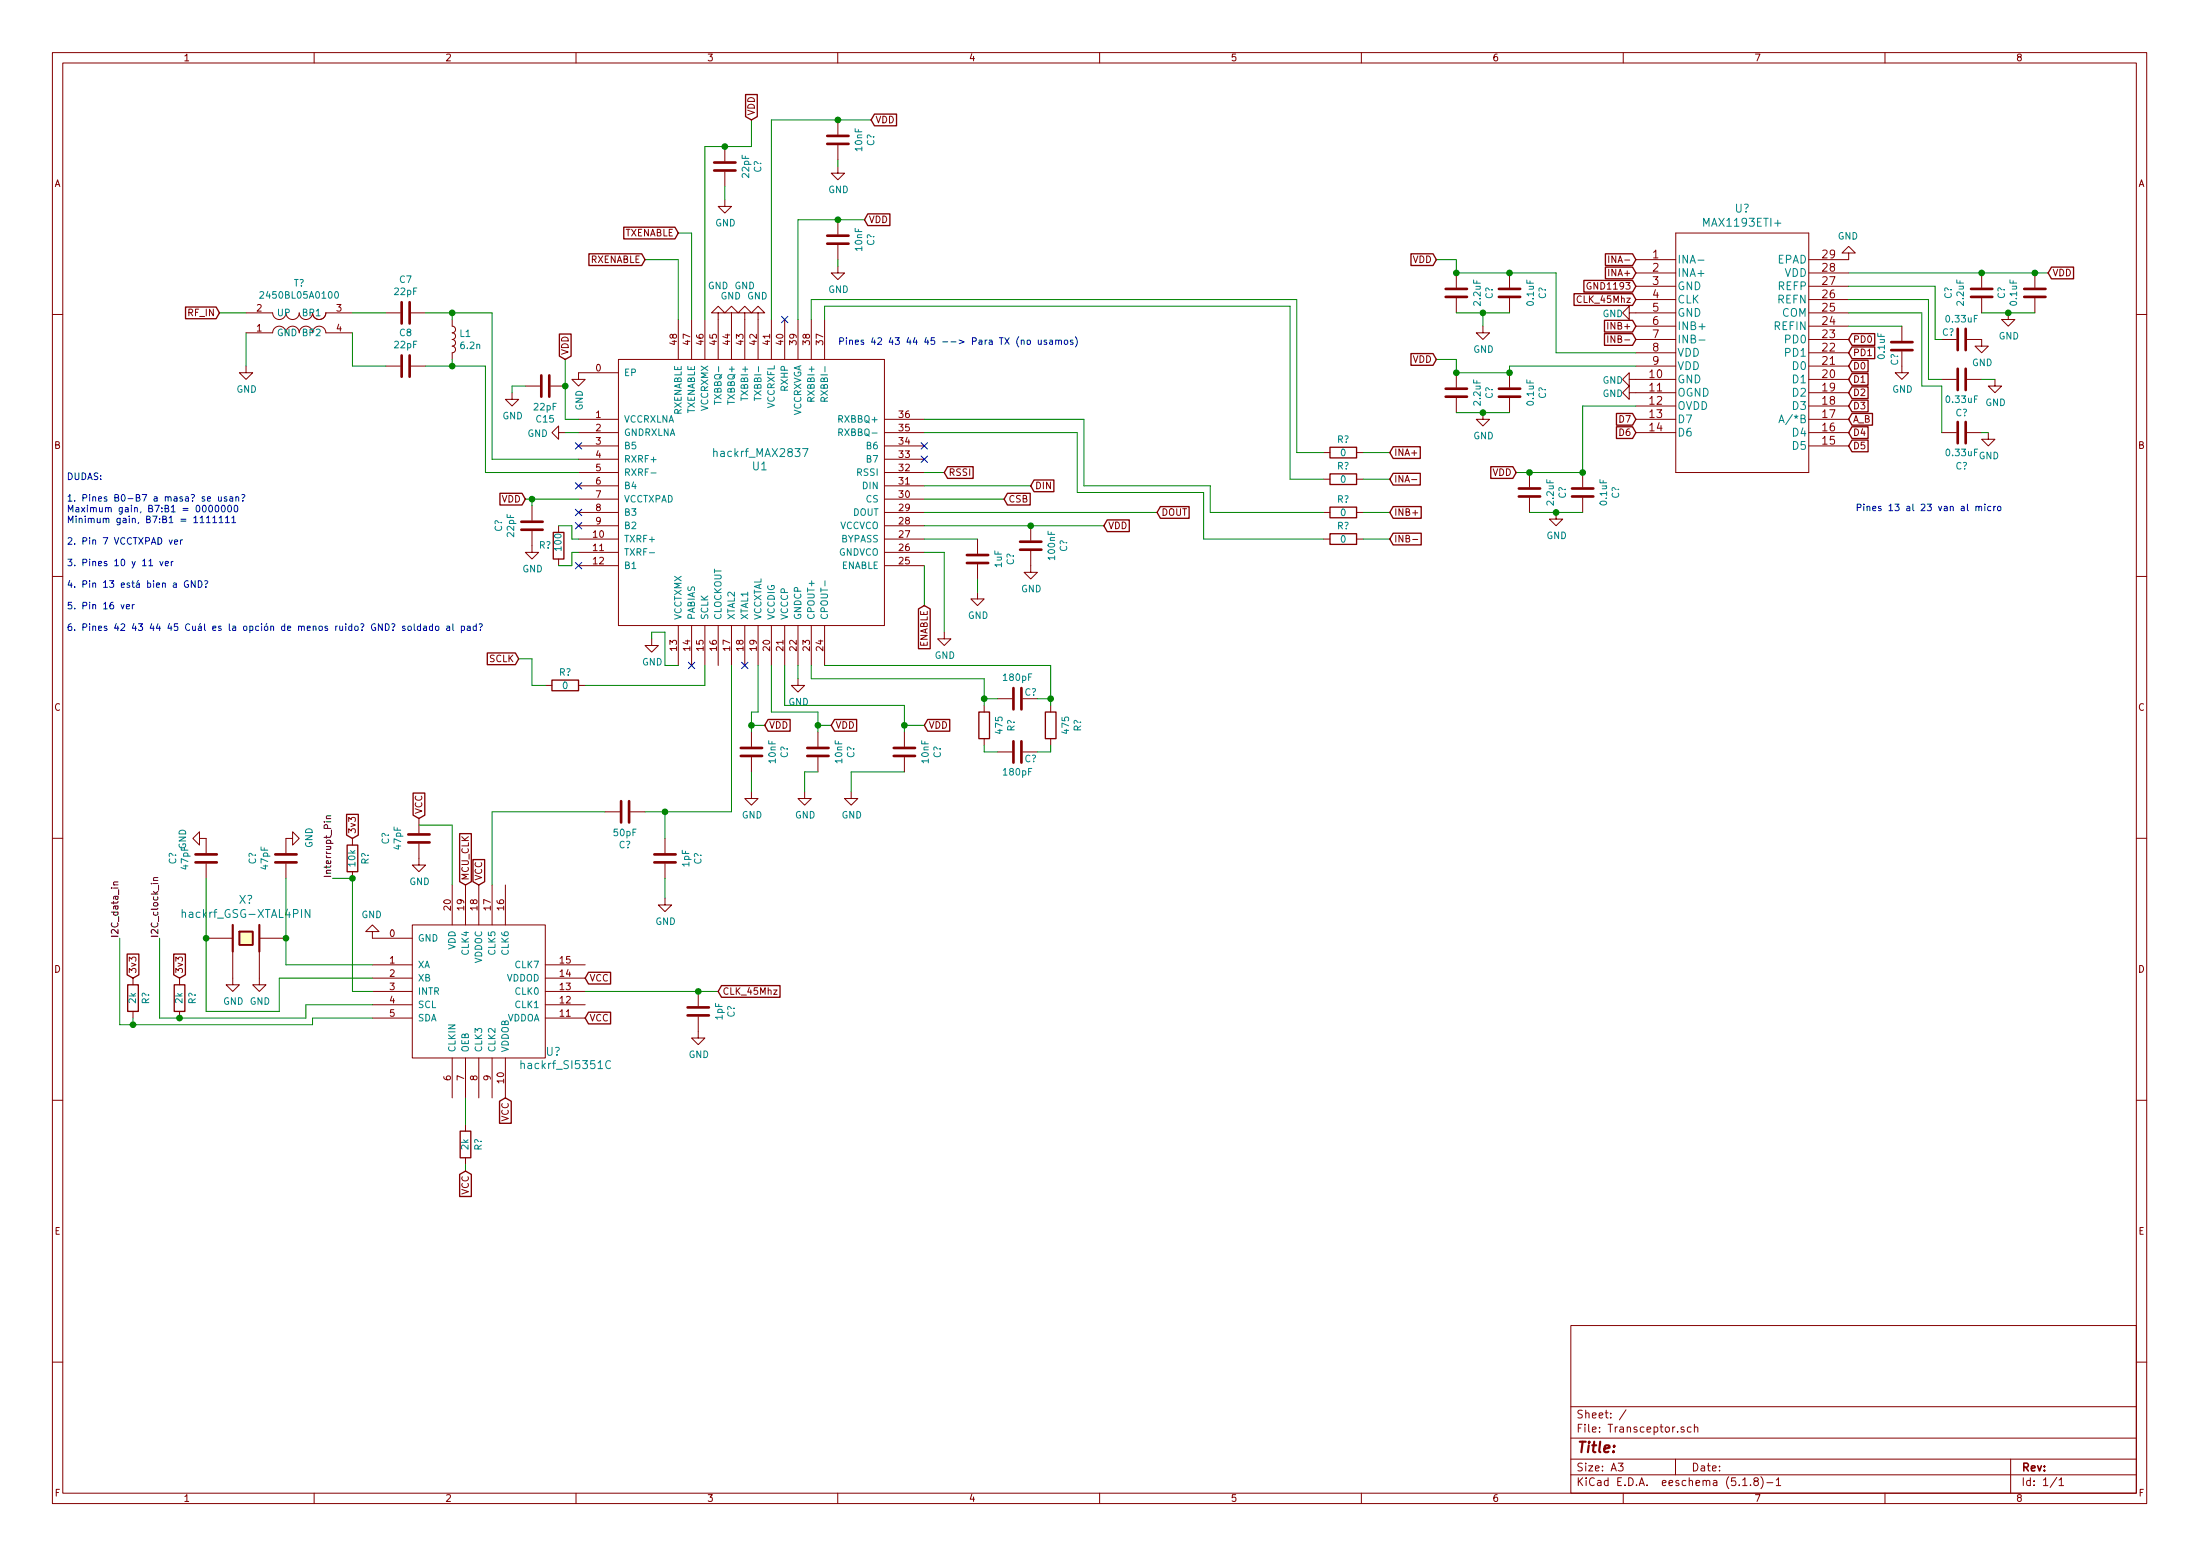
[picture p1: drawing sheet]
EESchema Schematic File Version 4
EELAYER 30 0
EELAYER END
$Descr A3 16535 11693
encoding utf-8
Sheet 1 1
Title ""
Date ""
Rev ""
Comp ""
Comment1 ""
Comment2 ""
Comment3 ""
Comment4 ""
$EndDescr
$Comp
L hackrf:hackrf_MAX2837 U1
U 1 1
P 5650 3700
F 0 "U1" H 5650 3900 60  0000 L CNN
F 1 "hackrf_MAX2837" H 5350 4000 60  0000 L CNN
F 2 "footprints:MAX2837ETM&plus_" H 5650 3700 60  0001 C CNN
F 3 "" H 5650 3700 60  0000 C CNN
	1    5650 3700
	1    0    0    -1  
$EndComp
Wire Wire Line
	4250 3150 4350 3150
$Comp
L power:GND #PWR0103
U 1 1
P 4250 3250
F 0 "#PWR0103" H 4250 3000 50  0001 C CNN
F 1 "GND" V 4255 3122 50  0000 R CNN
F 2 "" H 4250 3250 50  0001 C CNN
F 3 "" H 4250 3250 50  0001 C CNN
	1    4250 3250
	0    1    1    0   
$EndComp
Wire Wire Line
	4250 3250 4350 3250
$Comp
L power:GND #PWR0104
U 1 1
P 1850 2750
F 0 "#PWR0104" H 1850 2500 50  0001 C CNN
F 1 "GND" H 1855 2577 50  0000 C CNN
F 2 "" H 1850 2750 50  0001 C CNN
F 3 "" H 1850 2750 50  0001 C CNN
	1    1850 2750
	1    0    0    -1  
$EndComp
$Comp
L Device:C C7
U 1 1
P 3050 2350
F 0 "C7" V 2798 2350 50  0000 C CNN
F 1 "22pF" V 2889 2350 50  0000 C CNN
F 2 "" H 3088 2200 50  0001 C CNN
F 3 "~" H 3050 2350 50  0001 C CNN
	1    3050 2350
	0    1    1    0   
$EndComp
$Comp
L Device:C C8
U 1 1
P 3050 2750
F 0 "C8" V 2798 2750 50  0000 C CNN
F 1 "22pF" V 2889 2750 50  0000 C CNN
F 2 "" H 3088 2600 50  0001 C CNN
F 3 "~" H 3050 2750 50  0001 C CNN
	1    3050 2750
	0    1    1    0   
$EndComp
Wire Wire Line
	2650 2350 2900 2350
Wire Wire Line
	2650 2750 2900 2750
$Comp
L Device:L L1
U 1 1
P 3400 2550
F 0 "L1" H 3452 2596 50  0000 L CNN
F 1 "6.2n" H 3452 2505 50  0000 L CNN
F 2 "" H 3400 2550 50  0001 C CNN
F 3 "~" H 3400 2550 50  0001 C CNN
	1    3400 2550
	1    0    0    -1  
$EndComp
Wire Wire Line
	3400 2350 3700 2350
Wire Wire Line
	3200 2750 3400 2750
Wire Wire Line
	3400 2750 3400 2700
Wire Wire Line
	3400 2400 3400 2350
Wire Wire Line
	3400 2350 3200 2350
Connection ~ 3400 2350
Wire Wire Line
	3650 2750 3400 2750
Connection ~ 3400 2750
NoConn ~ 6950 3450
NoConn ~ 6950 3350
$Comp
L Device:C C15
U 1 1
P 4100 2900
F 0 "C15" V 3848 2900 50  0000 C CNN
F 1 "22pF" V 3939 2900 50  0000 C CNN
F 2 "" H 4138 2750 50  0001 C CNN
F 3 "~" H 4100 2900 50  0001 C CNN
	1    4100 2900
	0    -1   -1   0   
$EndComp
$Comp
L power:GND #PWR0111
U 1 1
P 3850 2950
F 0 "#PWR0111" H 3850 2700 50  0001 C CNN
F 1 "GND" H 3855 2777 50  0000 C CNN
F 2 "" H 3850 2950 50  0001 C CNN
F 3 "" H 3850 2950 50  0001 C CNN
	1    3850 2950
	1    0    0    -1  
$EndComp
Wire Wire Line
	3650 3550 4350 3550
Wire Wire Line
	3650 2750 3650 3550
Wire Wire Line
	3700 2350 3700 3450
Wire Wire Line
	3700 3450 4350 3450
Wire Wire Line
	3850 2950 3850 2900
Wire Wire Line
	3850 2900 3950 2900
Wire Wire Line
	4250 2900 4250 3150
$Comp
L Device:C C?
U 1 1
P 4000 3950
F 0 "C?" V 3748 3950 50  0000 C CNN
F 1 "22pF" V 3839 3950 50  0000 C CNN
F 2 "" H 4038 3800 50  0001 C CNN
F 3 "~" H 4000 3950 50  0001 C CNN
	1    4000 3950
	1    0    0    -1  
$EndComp
$Comp
L power:GND #PWR0107
U 1 1
P 4000 4100
F 0 "#PWR0107" H 4000 3850 50  0001 C CNN
F 1 "GND" H 4005 3927 50  0000 C CNN
F 2 "" H 4000 4100 50  0001 C CNN
F 3 "" H 4000 4100 50  0001 C CNN
	1    4000 4100
	1    0    0    -1  
$EndComp
$Comp
L Device:R R?
U 1 1
P 4250 5150
F 0 "R?" V 4150 5150 50  0000 C CNN
F 1 "0" V 4250 5150 50  0000 C CNN
F 2 "" V 4180 5150 50  0001 C CNN
F 3 "~" H 4250 5150 50  0001 C CNN
	1    4250 5150
	0    1    1    0   
$EndComp
Wire Wire Line
	4400 5150 5300 5150
Wire Wire Line
	5300 5150 5300 5000
Text GLabel 3900 4950 0    50   Input ~ 0
SCLK
Wire Wire Line
	3900 4950 4000 4950
Wire Wire Line
	4000 4950 4000 5150
Wire Wire Line
	4000 5150 4100 5150
$Comp
L Device:C C?
U 1 1
P 5000 6450
F 0 "C?" V 4748 6450 50  0000 C CNN
F 1 "1pF" V 4839 6450 50  0000 C CNN
F 2 "" H 5038 6300 50  0001 C CNN
F 3 "~" H 5000 6450 50  0001 C CNN
	1    5000 6450
	-1   0    0    1   
$EndComp
Wire Wire Line
	5500 5000 5500 6100
$Comp
L hackrf:hackrf_SI5351C U?
U 1 1
P 3600 7450
F 0 "U?" H 4100 7000 60  0000 L CNN
F 1 "hackrf_SI5351C" H 3900 6900 60  0000 L CNN
F 2 "" H 3600 7450 60  0000 C CNN
F 3 "" H 3600 7450 60  0000 C CNN
	1    3600 7450
	1    0    0    -1  
$EndComp
NoConn ~ 5600 5000
$Comp
L Device:C C?
U 1 1
P 5650 5650
F 0 "C?" V 5398 5650 50  0000 C CNN
F 1 "10nF" V 5489 5650 50  0000 C CNN
F 2 "" H 5688 5500 50  0001 C CNN
F 3 "~" H 5650 5650 50  0001 C CNN
	1    5650 5650
	-1   0    0    1   
$EndComp
Wire Wire Line
	5700 5350 5650 5350
Wire Wire Line
	5650 5350 5650 5450
$Comp
L power:GND #PWR0112
U 1 1
P 5650 5950
F 0 "#PWR0112" H 5650 5700 50  0001 C CNN
F 1 "GND" H 5655 5777 50  0000 C CNN
F 2 "" H 5650 5950 50  0001 C CNN
F 3 "" H 5650 5950 50  0001 C CNN
	1    5650 5950
	1    0    0    -1  
$EndComp
Wire Wire Line
	5650 5950 5650 5800
Text GLabel 5750 5450 2    50   Input ~ 0
VDD
Connection ~ 5650 5450
Wire Wire Line
	5650 5450 5650 5500
$Comp
L Device:C C?
U 1 1
P 6150 5650
F 0 "C?" V 5898 5650 50  0000 C CNN
F 1 "10nF" V 5989 5650 50  0000 C CNN
F 2 "" H 6188 5500 50  0001 C CNN
F 3 "~" H 6150 5650 50  0001 C CNN
	1    6150 5650
	-1   0    0    1   
$EndComp
$Comp
L power:GND #PWR0113
U 1 1
P 6050 5950
F 0 "#PWR0113" H 6050 5700 50  0001 C CNN
F 1 "GND" H 6055 5777 50  0000 C CNN
F 2 "" H 6050 5950 50  0001 C CNN
F 3 "" H 6050 5950 50  0001 C CNN
	1    6050 5950
	1    0    0    -1  
$EndComp
Text GLabel 6250 5450 2    50   Input ~ 0
VDD
Wire Wire Line
	6050 5800 6050 5950
Wire Wire Line
	5650 5450 5750 5450
Wire Wire Line
	6150 5500 6150 5450
Wire Wire Line
	6150 5350 5800 5350
Wire Wire Line
	6250 5450 6150 5450
Connection ~ 6150 5450
Wire Wire Line
	6150 5450 6150 5350
Wire Wire Line
	6150 5800 6050 5800
$Comp
L Device:C C?
U 1 1
P 6800 5650
F 0 "C?" V 6548 5650 50  0000 C CNN
F 1 "10nF" V 6639 5650 50  0000 C CNN
F 2 "" H 6838 5500 50  0001 C CNN
F 3 "~" H 6800 5650 50  0001 C CNN
	1    6800 5650
	-1   0    0    1   
$EndComp
Text GLabel 6950 5450 2    50   Input ~ 0
VDD
Wire Wire Line
	5900 5300 6800 5300
Wire Wire Line
	6800 5300 6800 5450
Wire Wire Line
	6950 5450 6800 5450
Connection ~ 6800 5450
Wire Wire Line
	6800 5450 6800 5500
$Comp
L power:GND #PWR0114
U 1 1
P 6400 5950
F 0 "#PWR0114" H 6400 5700 50  0001 C CNN
F 1 "GND" H 6405 5777 50  0000 C CNN
F 2 "" H 6400 5950 50  0001 C CNN
F 3 "" H 6400 5950 50  0001 C CNN
	1    6400 5950
	1    0    0    -1  
$EndComp
Wire Wire Line
	6400 5950 6400 5800
Wire Wire Line
	6400 5800 6800 5800
Wire Wire Line
	5900 5000 5900 5300
Wire Wire Line
	5800 5000 5800 5350
Wire Wire Line
	5700 5000 5700 5350
$Comp
L power:GND #PWR0115
U 1 1
P 6000 5100
F 0 "#PWR0115" H 6000 4850 50  0001 C CNN
F 1 "GND" H 6005 4927 50  0000 C CNN
F 2 "" H 6000 5100 50  0001 C CNN
F 3 "" H 6000 5100 50  0001 C CNN
	1    6000 5100
	1    0    0    -1  
$EndComp
Wire Wire Line
	6000 5100 6000 5000
$Comp
L Device:C C?
U 1 1
P 7650 5250
F 0 "C?" V 7600 5350 50  0000 C CNN
F 1 "180pF" V 7489 5250 50  0000 C CNN
F 2 "" H 7688 5100 50  0001 C CNN
F 3 "~" H 7650 5250 50  0001 C CNN
	1    7650 5250
	0    1    1    0   
$EndComp
$Comp
L Device:R R?
U 1 1
P 7400 5450
F 0 "R?" V 7193 5450 50  0000 C CNN
F 1 "475" V 7284 5450 50  0000 C CNN
F 2 "" V 7330 5450 50  0001 C CNN
F 3 "~" H 7400 5450 50  0001 C CNN
	1    7400 5450
	-1   0    0    1   
$EndComp
$Comp
L Device:R R?
U 1 1
P 7900 5450
F 0 "R?" V 7693 5450 50  0000 C CNN
F 1 "475" V 7784 5450 50  0000 C CNN
F 2 "" V 7830 5450 50  0001 C CNN
F 3 "~" H 7900 5450 50  0001 C CNN
	1    7900 5450
	-1   0    0    1   
$EndComp
$Comp
L Device:C C?
U 1 1
P 7650 5650
F 0 "C?" V 7700 5750 50  0000 C CNN
F 1 "180pF" V 7800 5650 50  0000 C CNN
F 2 "" H 7688 5500 50  0001 C CNN
F 3 "~" H 7650 5650 50  0001 C CNN
	1    7650 5650
	0    1    1    0   
$EndComp
Wire Wire Line
	7400 5300 7400 5250
Wire Wire Line
	7400 5250 7500 5250
Wire Wire Line
	7800 5250 7900 5250
Wire Wire Line
	7900 5250 7900 5300
Wire Wire Line
	7900 5600 7900 5650
Wire Wire Line
	7900 5650 7800 5650
Wire Wire Line
	7500 5650 7400 5650
Wire Wire Line
	7400 5650 7400 5600
Wire Wire Line
	6200 5000 7900 5000
Wire Wire Line
	7900 5000 7900 5250
Connection ~ 7900 5250
Wire Wire Line
	6100 5000 6100 5100
Wire Wire Line
	6100 5100 7400 5100
Wire Wire Line
	7400 5100 7400 5250
Connection ~ 7400 5250
Text GLabel 6950 4550 3    50   Input ~ 0
ENABLE
Wire Wire Line
	6950 4550 6950 4250
$Comp
L power:GND #PWR0116
U 1 1
P 7100 4750
F 0 "#PWR0116" H 7100 4500 50  0001 C CNN
F 1 "GND" H 7105 4577 50  0000 C CNN
F 2 "" H 7100 4750 50  0001 C CNN
F 3 "" H 7100 4750 50  0001 C CNN
	1    7100 4750
	1    0    0    -1  
$EndComp
Wire Wire Line
	7100 4750 7100 4150
Wire Wire Line
	7100 4150 6950 4150
$Comp
L Device:C C?
U 1 1
P 7350 4200
F 0 "C?" V 7098 4200 50  0000 C CNN
F 1 "1uF" V 7189 4200 50  0000 C CNN
F 2 "" H 7388 4050 50  0001 C CNN
F 3 "~" H 7350 4200 50  0001 C CNN
	1    7350 4200
	-1   0    0    1   
$EndComp
Wire Wire Line
	7350 4050 6950 4050
$Comp
L power:GND #PWR0117
U 1 1
P 7350 4450
F 0 "#PWR0117" H 7350 4200 50  0001 C CNN
F 1 "GND" H 7355 4277 50  0000 C CNN
F 2 "" H 7350 4450 50  0001 C CNN
F 3 "" H 7350 4450 50  0001 C CNN
	1    7350 4450
	1    0    0    -1  
$EndComp
Wire Wire Line
	7350 4450 7350 4350
$Comp
L Device:C C?
U 1 1
P 7750 4100
F 0 "C?" V 7498 4100 50  0000 C CNN
F 1 "100nF" V 7589 4100 50  0000 C CNN
F 2 "" H 7788 3950 50  0001 C CNN
F 3 "~" H 7750 4100 50  0001 C CNN
	1    7750 4100
	-1   0    0    1   
$EndComp
$Comp
L power:GND #PWR0119
U 1 1
P 7750 4250
F 0 "#PWR0119" H 7750 4000 50  0001 C CNN
F 1 "GND" H 7755 4077 50  0000 C CNN
F 2 "" H 7750 4250 50  0001 C CNN
F 3 "" H 7750 4250 50  0001 C CNN
	1    7750 4250
	1    0    0    -1  
$EndComp
Text GLabel 8300 3950 2    50   Input ~ 0
VDD
Text GLabel 8700 3850 2    50   Input ~ 0
DOUT
Text GLabel 7550 3750 2    50   Input ~ 0
CSB
Text GLabel 7750 3650 2    50   Input ~ 0
DIN
Text GLabel 7100 3550 2    50   Input ~ 0
RSSI
$Comp
L Device:R R?
U 1 1
P 10100 3850
F 0 "R?" V 10000 3850 50  0000 C CNN
F 1 "0" V 10100 3850 50  0000 C CNN
F 2 "" V 10030 3850 50  0001 C CNN
F 3 "~" H 10100 3850 50  0001 C CNN
	1    10100 3850
	0    1    1    0   
$EndComp
$Comp
L Device:R R?
U 1 1
P 10100 4050
F 0 "R?" V 10000 4050 50  0000 C CNN
F 1 "0" V 10100 4050 50  0000 C CNN
F 2 "" V 10030 4050 50  0001 C CNN
F 3 "~" H 10100 4050 50  0001 C CNN
	1    10100 4050
	0    1    1    0   
$EndComp
Wire Wire Line
	6950 3250 8100 3250
Wire Wire Line
	8100 3250 8100 3700
Wire Wire Line
	8100 3700 9050 3700
Wire Wire Line
	9050 3700 9050 4050
Wire Wire Line
	9050 4050 9950 4050
Wire Wire Line
	9950 3850 9100 3850
Wire Wire Line
	9100 3850 9100 3650
Wire Wire Line
	9100 3650 8150 3650
Wire Wire Line
	8150 3650 8150 3150
Wire Wire Line
	8150 3150 6950 3150
$Comp
L Device:R R?
U 1 1
P 10100 3600
F 0 "R?" V 10000 3600 50  0000 C CNN
F 1 "0" V 10100 3600 50  0000 C CNN
F 2 "" V 10030 3600 50  0001 C CNN
F 3 "~" H 10100 3600 50  0001 C CNN
	1    10100 3600
	0    1    1    0   
$EndComp
$Comp
L Device:R R?
U 1 1
P 10100 3400
F 0 "R?" V 10000 3400 50  0000 C CNN
F 1 "0" V 10100 3400 50  0000 C CNN
F 2 "" V 10030 3400 50  0001 C CNN
F 3 "~" H 10100 3400 50  0001 C CNN
	1    10100 3400
	0    1    1    0   
$EndComp
Wire Wire Line
	9950 3400 9750 3400
Wire Wire Line
	9750 3400 9750 2250
Wire Wire Line
	9750 2250 6100 2250
Wire Wire Line
	6100 2250 6100 2400
Wire Wire Line
	6200 2400 6200 2300
Wire Wire Line
	6200 2300 9700 2300
Wire Wire Line
	9700 2300 9700 3600
Wire Wire Line
	9700 3600 9950 3600
$Comp
L Device:C C?
U 1 1
P 6300 1800
F 0 "C?" V 6048 1800 50  0000 C CNN
F 1 "10nF" V 6139 1800 50  0000 C CNN
F 2 "" H 6338 1650 50  0001 C CNN
F 3 "~" H 6300 1800 50  0001 C CNN
	1    6300 1800
	-1   0    0    1   
$EndComp
$Comp
L power:GND #PWR0120
U 1 1
P 6300 2000
F 0 "#PWR0120" H 6300 1750 50  0001 C CNN
F 1 "GND" H 6305 1827 50  0000 C CNN
F 2 "" H 6300 2000 50  0001 C CNN
F 3 "" H 6300 2000 50  0001 C CNN
	1    6300 2000
	1    0    0    -1  
$EndComp
Wire Wire Line
	6300 2000 6300 1950
Wire Wire Line
	6000 2400 6000 1650
Wire Wire Line
	6000 1650 6300 1650
Text GLabel 6500 1650 2    50   Input ~ 0
VDD
Wire Wire Line
	6500 1650 6300 1650
Connection ~ 6300 1650
Text GLabel 6550 900  2    50   Input ~ 0
VDD
$Comp
L Device:C C?
U 1 1
P 6300 1050
F 0 "C?" V 6048 1050 50  0000 C CNN
F 1 "10nF" V 6139 1050 50  0000 C CNN
F 2 "" H 6338 900 50  0001 C CNN
F 3 "~" H 6300 1050 50  0001 C CNN
	1    6300 1050
	-1   0    0    1   
$EndComp
$Comp
L power:GND #PWR0121
U 1 1
P 6300 1250
F 0 "#PWR0121" H 6300 1000 50  0001 C CNN
F 1 "GND" H 6305 1077 50  0000 C CNN
F 2 "" H 6300 1250 50  0001 C CNN
F 3 "" H 6300 1250 50  0001 C CNN
	1    6300 1250
	1    0    0    -1  
$EndComp
Wire Wire Line
	6300 1250 6300 1200
Wire Wire Line
	6300 900  6550 900 
Wire Wire Line
	6300 900  5800 900 
Wire Wire Line
	5800 900  5800 2400
Connection ~ 6300 900 
Text Notes 6300 2600 0    50   ~ 0
Pines 42 43 44 45 --> Para TX (no usamos)
$Comp
L Device:C C?
U 1 1
P 5450 1250
F 0 "C?" V 5198 1250 50  0000 C CNN
F 1 "22pF" V 5289 1250 50  0000 C CNN
F 2 "" H 5488 1100 50  0001 C CNN
F 3 "~" H 5450 1250 50  0001 C CNN
	1    5450 1250
	-1   0    0    1   
$EndComp
$Comp
L power:GND #PWR0122
U 1 1
P 5450 1500
F 0 "#PWR0122" H 5450 1250 50  0001 C CNN
F 1 "GND" H 5455 1327 50  0000 C CNN
F 2 "" H 5450 1500 50  0001 C CNN
F 3 "" H 5450 1500 50  0001 C CNN
	1    5450 1500
	1    0    0    -1  
$EndComp
Wire Wire Line
	5450 1500 5450 1400
Text GLabel 5650 900  1    50   Input ~ 0
VDD
Wire Wire Line
	5650 900  5650 1100
Wire Wire Line
	5650 1100 5450 1100
Wire Wire Line
	5450 1100 5300 1100
Connection ~ 5450 1100
Text GLabel 5100 1750 0    50   Input ~ 0
TXENABLE
Text GLabel 4850 1950 0    50   Input ~ 0
RXENABLE
Wire Wire Line
	5100 1750 5200 1750
Wire Wire Line
	5200 1750 5200 2400
Wire Wire Line
	4850 1950 5100 1950
Wire Wire Line
	5100 1950 5100 2400
Text GLabel 1650 2350 0    50   Input ~ 0
RF_IN
$Comp
L MAX1193:MAX1193ETI+ U?
U 1 1
P 12300 1950
F 0 "U?" H 13100 2337 60  0000 C CNN
F 1 "MAX1193ETI+" H 13100 2231 60  0000 C CNN
F 2 "max1193pretty:MAX1193ETI&plus_T" H 13100 2190 60  0001 C CNN
F 3 "" H 12300 1950 60  0000 C CNN
	1    12300 1950
	1    0    0    -1  
$EndComp
Text GLabel 10450 3400 2    50   Input ~ 0
INA+
Text GLabel 10450 3600 2    50   Input ~ 0
INA-
Text GLabel 10450 3850 2    50   Input ~ 0
INB+
Text GLabel 10450 4050 2    50   Input ~ 0
INB-
Wire Wire Line
	10450 3400 10250 3400
Wire Wire Line
	10450 3600 10250 3600
Wire Wire Line
	10450 3850 10250 3850
Wire Wire Line
	10450 4050 10250 4050
Text GLabel 12300 1950 0    50   Input ~ 0
INA-
Text GLabel 12300 2050 0    50   Input ~ 0
INA+
Text GLabel 12300 2550 0    50   Input ~ 0
INB-
Text GLabel 12300 2450 0    50   Input ~ 0
INB+
Text GLabel 12300 2150 0    50   Input ~ 0
GND1193
Wire Wire Line
	10950 1950 10950 2050
Wire Wire Line
	10800 1950 10950 1950
Text GLabel 10800 1950 0    50   Input ~ 0
VDD
Wire Wire Line
	11150 2350 10950 2350
Wire Wire Line
	11150 2450 11150 2350
$Comp
L power:GND #PWR?
U 1 1
P 11150 2450
F 0 "#PWR?" H 11150 2200 50  0001 C CNN
F 1 "GND" H 11155 2277 50  0000 C CNN
F 2 "" H 11150 2450 50  0001 C CNN
F 3 "" H 11150 2450 50  0001 C CNN
	1    11150 2450
	1    0    0    -1  
$EndComp
Connection ~ 11150 2350
Wire Wire Line
	11350 2350 11150 2350
Wire Wire Line
	11350 2050 10950 2050
$Comp
L Device:C C?
U 1 1
P 11350 2200
F 0 "C?" V 11098 2200 50  0000 C CNN
F 1 "0.1uF" V 11189 2200 50  0000 C CNN
F 2 "" H 11388 2050 50  0001 C CNN
F 3 "~" H 11350 2200 50  0001 C CNN
	1    11350 2200
	-1   0    0    1   
$EndComp
Connection ~ 10950 2050
$Comp
L Device:C C?
U 1 1
P 10950 2200
F 0 "C?" V 10698 2200 50  0000 C CNN
F 1 "2.2uF" V 10789 2200 50  0000 C CNN
F 2 "" H 10988 2050 50  0001 C CNN
F 3 "~" H 10950 2200 50  0001 C CNN
	1    10950 2200
	-1   0    0    1   
$EndComp
Wire Wire Line
	12300 2650 11700 2650
Wire Wire Line
	11700 2650 11700 2050
Wire Wire Line
	11700 2050 11350 2050
Connection ~ 11350 2050
$Comp
L Device:C C?
U 1 1
P 10950 2950
F 0 "C?" V 10698 2950 50  0000 C CNN
F 1 "2.2uF" V 10789 2950 50  0000 C CNN
F 2 "" H 10988 2800 50  0001 C CNN
F 3 "~" H 10950 2950 50  0001 C CNN
	1    10950 2950
	-1   0    0    1   
$EndComp
$Comp
L Device:C C?
U 1 1
P 11350 2950
F 0 "C?" V 11098 2950 50  0000 C CNN
F 1 "0.1uF" V 11189 2950 50  0000 C CNN
F 2 "" H 11388 2800 50  0001 C CNN
F 3 "~" H 11350 2950 50  0001 C CNN
	1    11350 2950
	-1   0    0    1   
$EndComp
$Comp
L power:GND #PWR?
U 1 1
P 11150 3100
F 0 "#PWR?" H 11150 2850 50  0001 C CNN
F 1 "GND" H 11155 2927 50  0000 C CNN
F 2 "" H 11150 3100 50  0001 C CNN
F 3 "" H 11150 3100 50  0001 C CNN
	1    11150 3100
	1    0    0    -1  
$EndComp
Wire Wire Line
	10950 3100 11150 3100
Connection ~ 11150 3100
Wire Wire Line
	11150 3100 11350 3100
Wire Wire Line
	10950 2800 11350 2800
Text GLabel 10800 2700 0    50   Input ~ 0
VDD
Wire Wire Line
	10800 2700 10950 2700
Wire Wire Line
	10950 2700 10950 2800
Connection ~ 10950 2800
Wire Wire Line
	11350 2800 11350 2750
Wire Wire Line
	11350 2750 12300 2750
Connection ~ 11350 2800
Wire Wire Line
	11900 3550 11900 3050
Wire Wire Line
	11700 3850 11900 3850
Connection ~ 11700 3850
Wire Wire Line
	11500 3850 11700 3850
Wire Wire Line
	11500 3550 11900 3550
Connection ~ 11500 3550
Wire Wire Line
	11400 3550 11500 3550
$Comp
L power:GND #PWR?
U 1 1
P 11700 3850
F 0 "#PWR?" H 11700 3600 50  0001 C CNN
F 1 "GND" H 11705 3677 50  0000 C CNN
F 2 "" H 11700 3850 50  0001 C CNN
F 3 "" H 11700 3850 50  0001 C CNN
	1    11700 3850
	1    0    0    -1  
$EndComp
$Comp
L Device:C C?
U 1 1
P 11500 3700
F 0 "C?" V 11248 3700 50  0000 C CNN
F 1 "2.2uF" V 11339 3700 50  0000 C CNN
F 2 "" H 11538 3550 50  0001 C CNN
F 3 "~" H 11500 3700 50  0001 C CNN
	1    11500 3700
	-1   0    0    1   
$EndComp
Text GLabel 11400 3550 0    50   Input ~ 0
VDD
Wire Wire Line
	11900 3050 12300 3050
Text GLabel 15400 2050 2    50   Input ~ 0
VDD
Connection ~ 11900 3550
$Comp
L Device:C C?
U 1 1
P 11900 3700
F 0 "C?" V 11648 3700 50  0000 C CNN
F 1 "0.1uF" V 11739 3700 50  0000 C CNN
F 2 "" H 11938 3550 50  0001 C CNN
F 3 "~" H 11900 3700 50  0001 C CNN
	1    11900 3700
	-1   0    0    1   
$EndComp
$Comp
L Device:C C?
U 1 1
P 15300 2200
F 0 "C?" V 15048 2200 50  0000 C CNN
F 1 "0.1uF" V 15139 2200 50  0000 C CNN
F 2 "" H 15338 2050 50  0001 C CNN
F 3 "~" H 15300 2200 50  0001 C CNN
	1    15300 2200
	1    0    0    -1  
$EndComp
$Comp
L Device:C C?
U 1 1
P 14900 2200
F 0 "C?" V 14648 2200 50  0000 C CNN
F 1 "2.2uF" V 14739 2200 50  0000 C CNN
F 2 "" H 14938 2050 50  0001 C CNN
F 3 "~" H 14900 2200 50  0001 C CNN
	1    14900 2200
	1    0    0    -1  
$EndComp
Wire Wire Line
	14900 2050 15300 2050
Connection ~ 15300 2050
Wire Wire Line
	15300 2050 15400 2050
Wire Wire Line
	14900 2350 15100 2350
$Comp
L power:GND #PWR?
U 1 1
P 15100 2350
F 0 "#PWR?" H 15100 2100 50  0001 C CNN
F 1 "GND" H 15105 2177 50  0000 C CNN
F 2 "" H 15100 2350 50  0001 C CNN
F 3 "" H 15100 2350 50  0001 C CNN
	1    15100 2350
	1    0    0    -1  
$EndComp
Connection ~ 15100 2350
Wire Wire Line
	15100 2350 15300 2350
Wire Wire Line
	14900 2050 13900 2050
Connection ~ 14900 2050
$Comp
L Device:C C?
U 1 1
P 14750 2550
F 0 "C?" V 14800 2650 50  0000 C CNN
F 1 "0.33uF" V 14900 2550 50  0000 C CNN
F 2 "" H 14788 2400 50  0001 C CNN
F 3 "~" H 14750 2550 50  0001 C CNN
	1    14750 2550
	0    -1   -1   0   
$EndComp
$Comp
L Device:C C?
U 1 1
P 14750 2850
F 0 "C?" V 15000 2850 50  0000 C CNN
F 1 "0.33uF" V 14900 2850 50  0000 C CNN
F 2 "" H 14788 2700 50  0001 C CNN
F 3 "~" H 14750 2850 50  0001 C CNN
	1    14750 2850
	0    1    1    0   
$EndComp
$Comp
L power:GND #PWR?
U 1 1
P 14900 2550
F 0 "#PWR?" H 14900 2300 50  0001 C CNN
F 1 "GND" H 14905 2377 50  0000 C CNN
F 2 "" H 14900 2550 50  0001 C CNN
F 3 "" H 14900 2550 50  0001 C CNN
	1    14900 2550
	1    0    0    -1  
$EndComp
$Comp
L power:GND #PWR?
U 1 1
P 15000 2850
F 0 "#PWR?" H 15000 2600 50  0001 C CNN
F 1 "GND" H 15005 2677 50  0000 C CNN
F 2 "" H 15000 2850 50  0001 C CNN
F 3 "" H 15000 2850 50  0001 C CNN
	1    15000 2850
	1    0    0    -1  
$EndComp
Wire Wire Line
	14550 2150 13900 2150
Wire Wire Line
	14500 2250 13900 2250
Wire Wire Line
	14550 2150 14550 2550
Wire Wire Line
	14550 2550 14600 2550
Wire Wire Line
	15000 2850 14900 2850
Wire Wire Line
	14600 2850 14500 2850
Wire Wire Line
	14500 2850 14500 2250
$Comp
L Device:C C?
U 1 1
P 14750 3250
F 0 "C?" V 15000 3250 50  0000 C CNN
F 1 "0.33uF" V 14900 3250 50  0000 C CNN
F 2 "" H 14788 3100 50  0001 C CNN
F 3 "~" H 14750 3250 50  0001 C CNN
	1    14750 3250
	0    1    1    0   
$EndComp
$Comp
L power:GND #PWR?
U 1 1
P 14950 3250
F 0 "#PWR?" H 14950 3000 50  0001 C CNN
F 1 "GND" H 14955 3077 50  0000 C CNN
F 2 "" H 14950 3250 50  0001 C CNN
F 3 "" H 14950 3250 50  0001 C CNN
	1    14950 3250
	1    0    0    -1  
$EndComp
Wire Wire Line
	14950 3250 14900 3250
Wire Wire Line
	14600 3250 14600 2900
Wire Wire Line
	14600 2900 14450 2900
Wire Wire Line
	14450 2900 14450 2350
Wire Wire Line
	14450 2350 13900 2350
Text Notes 13950 3850 0    50   ~ 0
Pines 13 al 23 van al micro
Text GLabel 12300 2250 0    50   Input ~ 0
CLK_45Mhz
$Comp
L hackrf:hackrf_GSG-XTAL4PIN X?
U 1 1
P 1850 7050
F 0 "X?" H 1850 7342 60  0000 C CNN
F 1 "hackrf_GSG-XTAL4PIN" H 1850 7236 60  0000 C CNN
F 2 "" H 1850 7050 60  0000 C CNN
F 3 "" H 1850 7050 60  0000 C CNN
	1    1850 7050
	1    0    0    -1  
$EndComp
$Comp
L power:GND #PWR?
U 1 1
P 1550 6300
F 0 "#PWR?" H 1550 6050 50  0001 C CNN
F 1 "GND" H 1555 6127 50  0000 C CNN
F 2 "" H 1550 6300 50  0001 C CNN
F 3 "" H 1550 6300 50  0001 C CNN
	1    1550 6300
	0    1    1    0   
$EndComp
$Comp
L power:GND #PWR?
U 1 1
P 2150 6300
F 0 "#PWR?" H 2150 6050 50  0001 C CNN
F 1 "GND" H 2155 6127 50  0000 C CNN
F 2 "" H 2150 6300 50  0001 C CNN
F 3 "" H 2150 6300 50  0001 C CNN
	1    2150 6300
	0    -1   -1   0   
$EndComp
$Comp
L power:GND #PWR?
U 1 1
P 1750 7350
F 0 "#PWR?" H 1750 7100 50  0001 C CNN
F 1 "GND" H 1755 7177 50  0000 C CNN
F 2 "" H 1750 7350 50  0001 C CNN
F 3 "" H 1750 7350 50  0001 C CNN
	1    1750 7350
	1    0    0    -1  
$EndComp
$Comp
L power:GND #PWR?
U 1 1
P 1950 7350
F 0 "#PWR?" H 1950 7100 50  0001 C CNN
F 1 "GND" H 1955 7177 50  0000 C CNN
F 2 "" H 1950 7350 50  0001 C CNN
F 3 "" H 1950 7350 50  0001 C CNN
	1    1950 7350
	1    0    0    -1  
$EndComp
Wire Wire Line
	2150 7050 2150 7250
Wire Wire Line
	2150 7250 2800 7250
Wire Wire Line
	1550 7050 1550 7600
Wire Wire Line
	1550 7600 2100 7600
Wire Wire Line
	2100 7600 2100 7350
Wire Wire Line
	2100 7350 2800 7350
$Comp
L Device:C C?
U 1 1
P 1550 6450
F 0 "C?" V 1298 6450 50  0000 C CNN
F 1 "47pF" V 1389 6450 50  0000 C CNN
F 2 "" H 1588 6300 50  0001 C CNN
F 3 "~" H 1550 6450 50  0001 C CNN
	1    1550 6450
	1    0    0    -1  
$EndComp
$Comp
L Device:C C?
U 1 1
P 2150 6450
F 0 "C?" V 1898 6450 50  0000 C CNN
F 1 "47pF" V 1989 6450 50  0000 C CNN
F 2 "" H 2188 6300 50  0001 C CNN
F 3 "~" H 2150 6450 50  0001 C CNN
	1    2150 6450
	1    0    0    -1  
$EndComp
Wire Wire Line
	1550 6600 1550 7050
Connection ~ 1550 7050
Wire Wire Line
	2150 6600 2150 7050
Connection ~ 2150 7050
$Comp
L Device:R R?
U 1 1
P 1000 7500
F 0 "R?" V 900 7500 50  0000 C CNN
F 1 "2k" V 1000 7500 50  0000 C CNN
F 2 "" V 930 7500 50  0001 C CNN
F 3 "~" H 1000 7500 50  0001 C CNN
	1    1000 7500
	-1   0    0    1   
$EndComp
$Comp
L Device:R R?
U 1 1
P 1350 7500
F 0 "R?" V 1250 7500 50  0000 C CNN
F 1 "2k" V 1350 7500 50  0000 C CNN
F 2 "" V 1280 7500 50  0001 C CNN
F 3 "~" H 1350 7500 50  0001 C CNN
	1    1350 7500
	-1   0    0    1   
$EndComp
Text GLabel 1000 7350 1    50   Input ~ 0
3v3
Text GLabel 1350 7350 1    50   Input ~ 0
3v3
Wire Wire Line
	1350 7650 2300 7650
Wire Wire Line
	2300 7650 2300 7550
Wire Wire Line
	2300 7550 2800 7550
Wire Wire Line
	1000 7650 1000 7700
Wire Wire Line
	1000 7700 2350 7700
Wire Wire Line
	2350 7700 2350 7650
Wire Wire Line
	2350 7650 2800 7650
Text Label 1200 7050 1    50   ~ 0
I2C_clock_in
Text Label 900  7050 1    50   ~ 0
I2C_data_in
Wire Wire Line
	1200 7050 1200 7650
Wire Wire Line
	1200 7650 1350 7650
Connection ~ 1350 7650
Wire Wire Line
	900  7050 900  7700
Wire Wire Line
	900  7700 1000 7700
Connection ~ 1000 7700
$Comp
L Device:R R?
U 1 1
P 2650 6450
F 0 "R?" V 2550 6450 50  0000 C CNN
F 1 "10k" V 2650 6450 50  0000 C CNN
F 2 "" V 2580 6450 50  0001 C CNN
F 3 "~" H 2650 6450 50  0001 C CNN
	1    2650 6450
	-1   0    0    1   
$EndComp
Text Label 2500 6600 1    50   ~ 0
Interrupt_Pin
Wire Wire Line
	2500 6600 2650 6600
Text GLabel 2650 6300 1    50   Input ~ 0
3v3
Wire Wire Line
	2650 6600 2650 7450
Wire Wire Line
	2650 7450 2800 7450
Connection ~ 2650 6600
$Comp
L Device:R R?
U 1 1
P 3500 8600
F 0 "R?" V 3400 8600 50  0000 C CNN
F 1 "2k" V 3500 8600 50  0000 C CNN
F 2 "" V 3430 8600 50  0001 C CNN
F 3 "~" H 3500 8600 50  0001 C CNN
	1    3500 8600
	-1   0    0    1   
$EndComp
Wire Wire Line
	3500 8450 3500 8250
Text GLabel 3500 8800 3    50   Input ~ 0
VCC
Wire Wire Line
	3500 8800 3500 8750
Text GLabel 3800 8250 3    50   Input ~ 0
VCC
Text GLabel 4400 7650 2    50   Input ~ 0
VCC
Text GLabel 4400 7350 2    50   Input ~ 0
VCC
Text GLabel 3150 6150 1    50   Input ~ 0
VCC
$Comp
L Device:C C?
U 1 1
P 3150 6300
F 0 "C?" V 2898 6300 50  0000 C CNN
F 1 "47pF" V 2989 6300 50  0000 C CNN
F 2 "" H 3188 6150 50  0001 C CNN
F 3 "~" H 3150 6300 50  0001 C CNN
	1    3150 6300
	1    0    0    -1  
$EndComp
$Comp
L power:GND #PWR?
U 1 1
P 3150 6450
F 0 "#PWR?" H 3150 6200 50  0001 C CNN
F 1 "GND" H 3155 6277 50  0000 C CNN
F 2 "" H 3150 6450 50  0001 C CNN
F 3 "" H 3150 6450 50  0001 C CNN
	1    3150 6450
	1    0    0    -1  
$EndComp
Wire Wire Line
	3150 6200 3400 6200
Wire Wire Line
	3400 6200 3400 6650
Text GLabel 3500 6650 1    50   Input ~ 0
MCU_CLK
Text GLabel 3600 6650 1    50   Input ~ 0
VCC
$Comp
L Device:C C?
U 1 1
P 5250 7600
F 0 "C?" V 4998 7600 50  0000 C CNN
F 1 "1pF" V 5089 7600 50  0000 C CNN
F 2 "" H 5288 7450 50  0001 C CNN
F 3 "~" H 5250 7600 50  0001 C CNN
	1    5250 7600
	-1   0    0    1   
$EndComp
$Comp
L power:GND #PWR?
U 1 1
P 5250 7750
F 0 "#PWR?" H 5250 7500 50  0001 C CNN
F 1 "GND" H 5255 7577 50  0000 C CNN
F 2 "" H 5250 7750 50  0001 C CNN
F 3 "" H 5250 7750 50  0001 C CNN
	1    5250 7750
	1    0    0    -1  
$EndComp
Text GLabel 5400 7450 2    50   Input ~ 0
CLK_45Mhz
Wire Wire Line
	5400 7450 5250 7450
Connection ~ 5250 7450
$Comp
L power:GND #PWR?
U 1 1
P 2800 7050
F 0 "#PWR?" H 2800 6800 50  0001 C CNN
F 1 "GND" H 2805 6877 50  0000 C CNN
F 2 "" H 2800 7050 50  0001 C CNN
F 3 "" H 2800 7050 50  0001 C CNN
	1    2800 7050
	-1   0    0    1   
$EndComp
$Comp
L power:GND #PWR?
U 1 1
P 4350 2800
F 0 "#PWR?" H 4350 2550 50  0001 C CNN
F 1 "GND" V 4355 2672 50  0000 R CNN
F 2 "" H 4350 2800 50  0001 C CNN
F 3 "" H 4350 2800 50  0001 C CNN
	1    4350 2800
	1    0    0    -1  
$EndComp
NoConn ~ 4350 3350
NoConn ~ 4350 3650
NoConn ~ 4350 3850
NoConn ~ 4350 3950
Text GLabel 3950 3750 0    50   Input ~ 0
VDD
NoConn ~ 4350 4250
Text GLabel 4250 2700 1    50   Input ~ 0
VDD
Wire Wire Line
	4250 2700 4250 2900
Connection ~ 4250 2900
Wire Wire Line
	3950 3750 4000 3750
Wire Wire Line
	4000 3800 4000 3750
Connection ~ 4000 3750
Wire Wire Line
	4000 3750 4350 3750
$Comp
L Device:R R?
U 1 1
P 4200 4100
F 0 "R?" H 4350 4100 50  0000 R CNN
F 1 "100" V 4200 4150 50  0000 R CNN
F 2 "" V 4130 4100 50  0001 C CNN
F 3 "~" H 4200 4100 50  0001 C CNN
	1    4200 4100
	-1   0    0    1   
$EndComp
Wire Wire Line
	4300 3950 4300 4050
Wire Wire Line
	4300 4050 4350 4050
Wire Wire Line
	4200 3950 4300 3950
Wire Wire Line
	4350 4150 4300 4150
Wire Wire Line
	4300 4150 4300 4250
Wire Wire Line
	4300 4250 4200 4250
$Comp
L power:GND #PWR?
U 1 1
P 4900 4800
F 0 "#PWR?" H 4900 4550 50  0001 C CNN
F 1 "GND" H 4905 4627 50  0000 C CNN
F 2 "" H 4900 4800 50  0001 C CNN
F 3 "" H 4900 4800 50  0001 C CNN
	1    4900 4800
	1    0    0    -1  
$EndComp
Wire Wire Line
	5100 5000 5000 5000
Wire Wire Line
	5000 5000 5000 4750
Wire Wire Line
	5000 4750 4900 4750
Wire Wire Line
	4900 4750 4900 4800
NoConn ~ 5200 5000
Text Notes 500  4750 0    50   ~ 0
DUDAS:\n\n1. Pines B0-B7 a masa? se usan? \nMaximum gain, B7:B1 = 0000000 \nMinimum gain, B7:B1 = 1111111\n\n2. Pin 7 VCCTXPAD ver\n\n3. Pines 10 y 11 ver\n\n4. Pin 13 está bien a GND?\n\n5. Pin 16 ver\n\n6. Pines 42 43 44 45 Cuál es la opción de menos ruido? GND? soldado al pad?
$Comp
L Tesis2020-21:2450BL05A0100 T?
U 1 1
P 1850 2350
F 0 "T?" H 2250 2575 50  0000 C CNN
F 1 "2450BL05A0100" H 2250 2484 50  0000 C CNN
F 2 "Tesis2020-21:0202_Balun" H 3000 2450 50  0001 L CNN
F 3 "https://www.arrow.com/en/products/2450bl05a0100t/johanson-dielectrics" H 3000 2350 50  0001 L CNN
F 4 "Signal Conditioning 2.4G BALUN" H 3000 2250 50  0001 L CNN "Description"
F 5 "0.45" H 3000 2150 50  0001 L CNN "Height"
F 6 "JOHANSON TECHNOLOGY" H 3000 2050 50  0001 L CNN "Manufacturer_Name"
F 7 "2450BL05A0100T" H 3000 1950 50  0001 L CNN "Manufacturer_Part_Number"
F 8 "609-2450BL05A0100T" H 3000 1850 50  0001 L CNN "Mouser Part Number"
F 9 "https://www.mouser.co.uk/ProductDetail/Johanson-Technology/2450BL05A0100T?qs=YCa%2FAAYMW03iXq%252BC5Jwdmg%3D%3D" H 3000 1750 50  0001 L CNN "Mouser Price/Stock"
F 10 "2450BL05A0100T" H 3000 1650 50  0001 L CNN "Arrow Part Number"
F 11 "https://www.arrow.com/en/products/2450bl05a0100t/johanson-dielectrics" H 3000 1550 50  0001 L CNN "Arrow Price/Stock"
	1    1850 2350
	1    0    0    -1  
$EndComp
Wire Wire Line
	2650 2750 2650 2500
Wire Wire Line
	1850 2750 1850 2500
Wire Wire Line
	1650 2350 1850 2350
Wire Wire Line
	4850 6100 5000 6100
Wire Wire Line
	5500 6100 5000 6100
Connection ~ 5000 6100
Wire Wire Line
	5000 6300 5000 6100
Wire Wire Line
	5000 6600 5000 6750
$Comp
L power:GND #PWR0110
U 1 1
P 5000 6750
F 0 "#PWR0110" H 5000 6500 50  0001 C CNN
F 1 "GND" H 5005 6577 50  0000 C CNN
F 2 "" H 5000 6750 50  0001 C CNN
F 3 "" H 5000 6750 50  0001 C CNN
	1    5000 6750
	1    0    0    -1  
$EndComp
$Comp
L Device:C C?
U 1 1
P 4700 6100
F 0 "C?" V 4448 6100 50  0000 C CNN
F 1 "50pF" V 4539 6100 50  0000 C CNN
F 2 "" H 4738 5950 50  0001 C CNN
F 3 "~" H 4700 6100 50  0001 C CNN
	1    4700 6100
	0    -1   -1   0   
$EndComp
Wire Wire Line
	4550 6100 3700 6100
Wire Wire Line
	3700 6100 3700 6650
Wire Wire Line
	6950 3950 7750 3950
Connection ~ 7750 3950
Wire Wire Line
	7750 3950 8300 3950
Wire Wire Line
	6950 3850 8700 3850
Wire Wire Line
	6950 3750 7550 3750
Wire Wire Line
	7750 3650 6950 3650
Wire Wire Line
	6950 3550 7100 3550
NoConn ~ 5900 2400
Wire Wire Line
	5300 1100 5300 2400
$Comp
L power:GND #PWR?
U 1 1
P 5700 2400
F 0 "#PWR?" H 5700 2150 50  0001 C CNN
F 1 "GND" H 5705 2227 50  0000 C CNN
F 2 "" H 5700 2400 50  0001 C CNN
F 3 "" H 5700 2400 50  0001 C CNN
	1    5700 2400
	-1   0    0    1   
$EndComp
$Comp
L power:GND #PWR?
U 1 1
P 5600 2400
F 0 "#PWR?" H 5600 2150 50  0001 C CNN
F 1 "GND" H 5600 2150 50  0000 C CNN
F 2 "" H 5600 2400 50  0001 C CNN
F 3 "" H 5600 2400 50  0001 C CNN
	1    5600 2400
	-1   0    0    1   
$EndComp
$Comp
L power:GND #PWR?
U 1 1
P 5500 2400
F 0 "#PWR?" H 5500 2150 50  0001 C CNN
F 1 "GND" H 5505 2227 50  0000 C CNN
F 2 "" H 5500 2400 50  0001 C CNN
F 3 "" H 5500 2400 50  0001 C CNN
	1    5500 2400
	-1   0    0    1   
$EndComp
$Comp
L power:GND #PWR?
U 1 1
P 5400 2400
F 0 "#PWR?" H 5400 2150 50  0001 C CNN
F 1 "GND" H 5400 2150 50  0000 C CNN
F 2 "" H 5400 2400 50  0001 C CNN
F 3 "" H 5400 2400 50  0001 C CNN
	1    5400 2400
	-1   0    0    1   
$EndComp
Wire Wire Line
	4400 7450 5250 7450
$Comp
L power:GND #PWR?
U 1 1
P 12300 2850
F 0 "#PWR?" H 12300 2600 50  0001 C CNN
F 1 "GND" V 12305 2677 50  0000 C CNN
F 2 "" H 12300 2850 50  0001 C CNN
F 3 "" H 12300 2850 50  0001 C CNN
	1    12300 2850
	0    1    1    0   
$EndComp
$Comp
L power:GND #PWR?
U 1 1
P 12300 2950
F 0 "#PWR?" H 12300 2700 50  0001 C CNN
F 1 "GND" V 12305 2777 50  0000 C CNN
F 2 "" H 12300 2950 50  0001 C CNN
F 3 "" H 12300 2950 50  0001 C CNN
	1    12300 2950
	0    1    1    0   
$EndComp
$Comp
L power:GND #PWR?
U 1 1
P 12300 2350
F 0 "#PWR?" H 12300 2100 50  0001 C CNN
F 1 "GND" V 12305 2177 50  0000 C CNN
F 2 "" H 12300 2350 50  0001 C CNN
F 3 "" H 12300 2350 50  0001 C CNN
	1    12300 2350
	0    1    1    0   
$EndComp
Text GLabel 12300 3150 0    50   Input ~ 0
D7
Text GLabel 12300 3250 0    50   Input ~ 0
D6
Text GLabel 13900 3350 2    50   Input ~ 0
D5
Text GLabel 13900 3250 2    50   Input ~ 0
D4
Text GLabel 13900 3150 2    50   Input ~ 0
A_B
Text GLabel 13900 3050 2    50   Input ~ 0
D3
Text GLabel 13900 2950 2    50   Input ~ 0
D2
Text GLabel 13900 2850 2    50   Input ~ 0
D1
Text GLabel 13900 2750 2    50   Input ~ 0
D0
Text GLabel 13900 2650 2    50   Input ~ 0
PD1
Text GLabel 13900 2550 2    50   Input ~ 0
PD0
$Comp
L Device:C C?
U 1 1
P 14300 2600
F 0 "C?" V 14350 2700 50  0000 C CNN
F 1 "0.1uF" V 14450 2600 50  0000 C CNN
F 2 "" H 14338 2450 50  0001 C CNN
F 3 "~" H 14300 2600 50  0001 C CNN
	1    14300 2600
	-1   0    0    1   
$EndComp
Wire Wire Line
	13900 2450 14300 2450
$Comp
L power:GND #PWR?
U 1 1
P 14300 2750
F 0 "#PWR?" H 14300 2500 50  0001 C CNN
F 1 "GND" H 14305 2577 50  0000 C CNN
F 2 "" H 14300 2750 50  0001 C CNN
F 3 "" H 14300 2750 50  0001 C CNN
	1    14300 2750
	1    0    0    -1  
$EndComp
$Comp
L power:GND #PWR?
U 1 1
P 13900 1950
F 0 "#PWR?" H 13900 1700 50  0001 C CNN
F 1 "GND" H 13905 1777 50  0000 C CNN
F 2 "" H 13900 1950 50  0001 C CNN
F 3 "" H 13900 1950 50  0001 C CNN
	1    13900 1950
	-1   0    0    1   
$EndComp
$EndSCHEMATC
